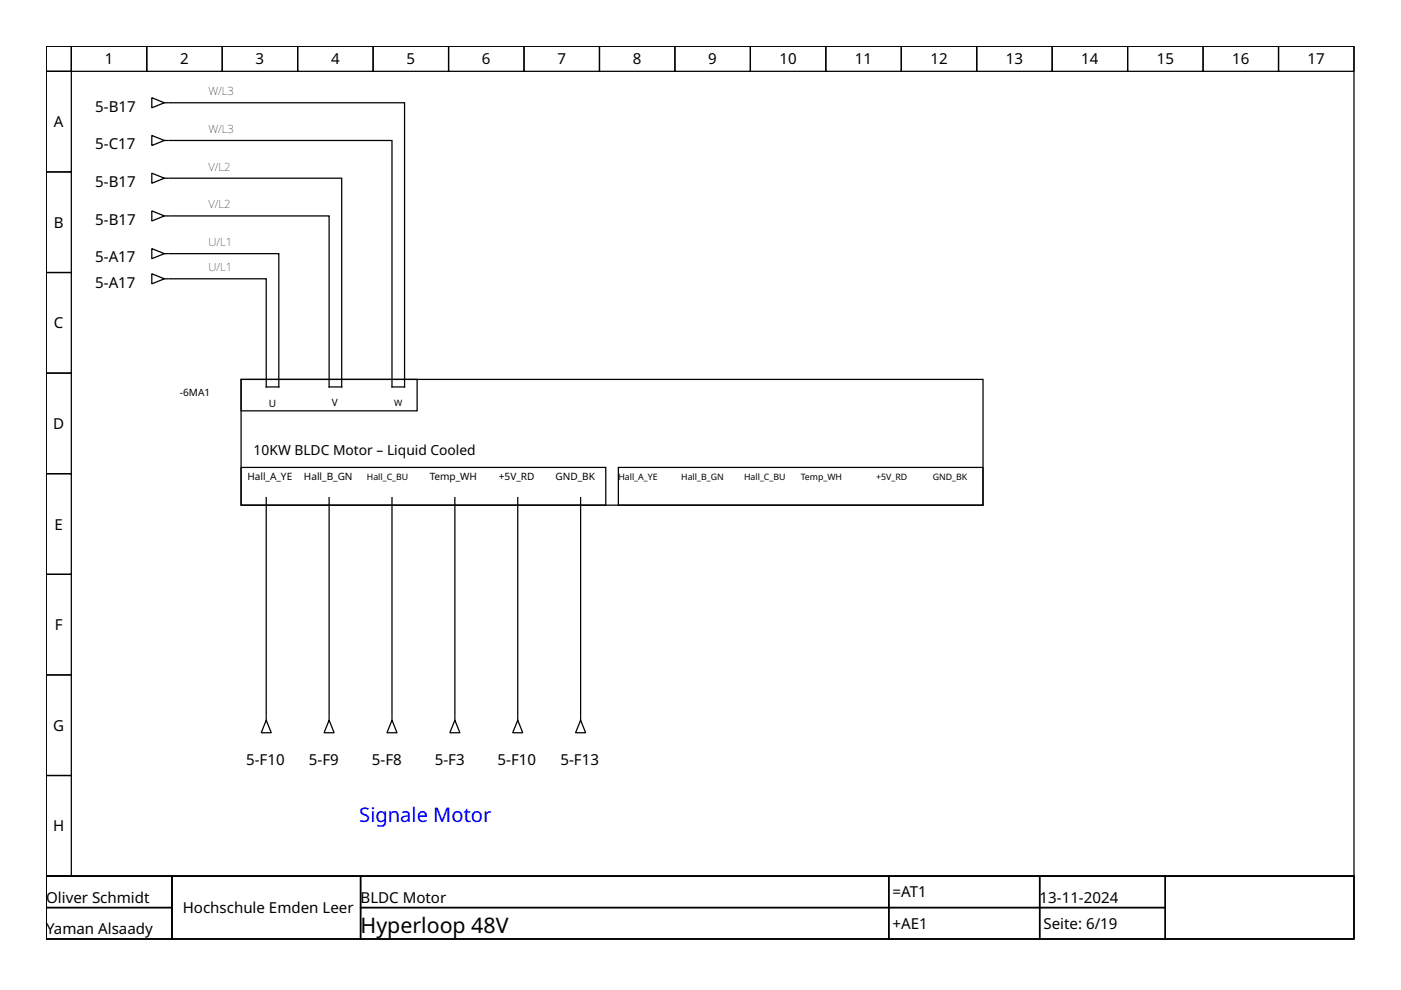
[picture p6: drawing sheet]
<svg xmlns="http://www.w3.org/2000/svg" width="297mm" height="210mm" viewBox="0 0 297 210" stroke-linecap="round" stroke-linejoin="round" font-family="sans-serif">
<g fill="none" stroke="#000" stroke-width=".27">
<path d="M9.8 9.8h277.3v176h-277.3zM9.8 9.8h5.3v5.3h-5.3zM9.8 15.1h5.3v21.4h-5.3zM15.1 9.8h16v5.3h-16zM31.1 9.8h16v5.3h-16zM47.1 9.8h16v5.3h-16zM63.1 9.8h16v5.3h-16zM79.1 9.8h16v5.3h-16zM95.1 9.8h16v5.3h-16zM111.1 9.8h16v5.3h-16zM127.1 9.8h16v5.3h-16zM143.1 9.8h16v5.3h-16z"/>
<path d="M159.1 9.8h16v5.3h-16zM175.1 9.8h16v5.3h-16zM191.1 9.8h16v5.3h-16zM207.1 9.8h16v5.3h-16zM223.1 9.8h16v5.3h-16zM239.1 9.8h16v5.3h-16zM255.1 9.8h16v5.3h-16zM271.1 9.8h16v5.3h-16zM9.8 36.5h5.3v21.3h-5.3zM32.2 28.7l2.7 1.1-2.7 1.1zM32.2 20.7l2.7 1.1-2.7 1.1zM32.2 36.7l2.7 1.1-2.7 1.1z"/>
<path d="M34.9 29.8h.8M34.9 21.8h.8M34.9 37.8h.8M35.9 37.8h36.5v44.2h-2.6v-36.2h-33.9M35.9 21.8h49.9v60.2h-2.7v-52.2h-47.2M9.8 57.8h5.3v21.3h-5.3zM32.2 44.7l2.7 1.1-2.7 1zM32.2 52.7l2.7 1.1-2.7 1zM32.2 58l2.7 1.1-2.7 1.1zM34.9 45.8h.8M34.9 53.8h.8M34.9 59.1h.8"/>
<path d="M35.9 53.8h23.2v28.2h-2.7v-22.9h-20.5M9.8 79.1h5.3v21.3h-5.3zM51.1 80.4h157.3v26.7h-157.3zM51.1 99.1h77.3v8h-77.3zM51.1 80.4h37.3v6.7h-37.3zM131.1 99.1h77.3v8h-77.3zM9.8 100.4h5.3v21.4h-5.3zM56.4 105.5v46.1M69.8 105.5v46.1M83.1 105.5v46.1M96.4 105.5v46.1M109.8 105.5v46.1"/>
<path d="M123.1 105.5v46.1M9.8 121.8h5.3v21.3h-5.3zM9.8 143.1h5.3v21.3h-5.3zM56.4 152.7l1.1 2.7h-2.1zM56.4 151.9v.8M69.8 152.7l1 2.7h-2.1zM69.8 151.9v.8M83.1 152.7l1.1 2.7h-2.2zM83.1 151.9v.8M96.4 152.7l1.1 2.7h-2.1zM96.4 151.9v.8M109.8 152.7l1 2.7h-2.1z"/>
<path d="M109.8 151.9v.8M123.1 152.7l1.1 2.7h-2.2zM123.1 151.9v.8M9.8 164.4h5.3v21.4h-5.3zM9.8 185.8h277.3v13.3h-277.3zM9.8 185.8h26.7v6.6h-26.7zM9.8 192.4h26.7v6.7h-26.7zM36.5 185.8h39.9v13.3h-39.9zM76.4 185.8h112v6.6h-112zM76.4 192.4h112v6.7h-112zM188.4 185.8h32v6.6h-32zM188.4 192.4h32v6.7h-32z"/>
<path d="M220.4 185.8h26.7v6.6h-26.7zM220.4 192.4h26.7v6.7h-26.7zM247.1 185.8h40v13.3h-40z"/>
</g>
<text font-size="4.5" x="76.4" y="197.8">Hyperloop 48V</text>
<text font-size="4.3" fill="#00f" x="76.2" y="174.3">Signale Motor</text>
<g font-size="3.2">
<text x="22.2" y="13.7">1</text>
<text x="38.2" y="13.7">2</text>
<text x="54.2" y="13.7">3</text>
<text x="70.2" y="13.7">4</text>
<text x="86.2" y="13.7">5</text>
<text x="102.2" y="13.7">6</text>
<text x="118.2" y="13.7">7</text>
<text x="134.2" y="13.7">8</text>
<text x="150.2" y="13.7">9</text>
<text x="165.3" y="13.7">10</text>
<text x="181.3" y="13.7">11</text>
<text x="197.3" y="13.7">12</text>
<text x="213.3" y="13.7">13</text>
<text x="229.3" y="13.7">14</text>
<text x="245.2" y="13.7">15</text>
<text x="261.2" y="13.7">16</text>
<text x="277.2" y="13.7">17</text>
<text x="20.2" y="23.7">5-B17</text>
<text x="11.4" y="27">A</text>
<text x="20.2" y="31.7">5-C17</text>
<text x="20.2" y="39.7">5-B17</text>
<text x="20.2" y="47.6">5-B17</text>
<text x="11.4" y="48.3">B</text>
<text x="20.2" y="55.6">5-A17</text>
<text x="20.2" y="61">5-A17</text>
<text x="11.4" y="69.6">C</text>
<text x="11.3" y="91">D</text>
<text x="11.6" y="112.3">E</text>
<text x="11.6" y="133.6">F</text>
<text x="11.3" y="155">G</text>
<text x="52.2" y="162.3">5-F10</text>
<text x="65.5" y="162.3">5-F9</text>
<text x="78.8" y="162.3">5-F8</text>
<text x="92.2" y="162.3">5-F3</text>
<text x="105.5" y="162.3">5-F10</text>
<text x="118.8" y="162.3">5-F13</text>
<text x="11.3" y="176.3">H</text>
<text x="9.8" y="191.4">Oliver Schmidt</text>
<text x="76.4" y="191.4">BLDC Motor</text>
<text x="189.3" y="190.3">=AT1</text>
<text x="220.4" y="191.4">13-11-2024</text>
<text x="38.7" y="193.6">Hochschule Emden Leer</text>
<text x="189.3" y="197">+AE1</text>
<text x="221.2" y="197">Seite: 6/19</text>
<text x="9.8" y="198">Yaman Alsaady</text>
</g>
<text font-size="2.9" x="53.8" y="96.4">10KW BLDC Motor – Liquid Cooled</text>
<g font-size="2.4">
<text x="44.2" y="20.2">W/L3</text>
<text x="44.2" y="28.2">W/L3</text>
<text x="44.2" y="36.2">V/L2</text>
<text x="44.2" y="44.2">V/L2</text>
<text x="44.2" y="52.2">U/L1</text>
<text x="44.2" y="57.5">U/L1</text>
</g>
<g font-size="2.1">
<text x="38.2" y="83.9">-6MA1</text>
<text x="57" y="86.2">U</text>
<text x="70.4" y="86.1">V</text>
<text x="52.4" y="101.8">Hall_A_YE</text>
<text x="64.4" y="101.8">Hall_B_GN</text>
<text x="91.1" y="101.8">Temp_WH</text>
<text x="105.8" y="101.8">+5V_RD</text>
<text x="117.8" y="101.8">GND_BK</text>
</g>
<g font-size="1.9">
<text x="83.6" y="86.1">W</text>
<text x="77.8" y="101.8">Hall_C_BU</text>
<text x="131.1" y="101.8">Hall_A_YE</text>
<text x="144.4" y="101.8">Hall_B_GN</text>
<text x="157.8" y="101.8">Hall_C_BU</text>
<text x="169.8" y="101.8">Temp_WH</text>
<text x="185.8" y="101.8">+5V_RD</text>
<text x="197.8" y="101.8">GND_BK</text>
</g>
</svg>
